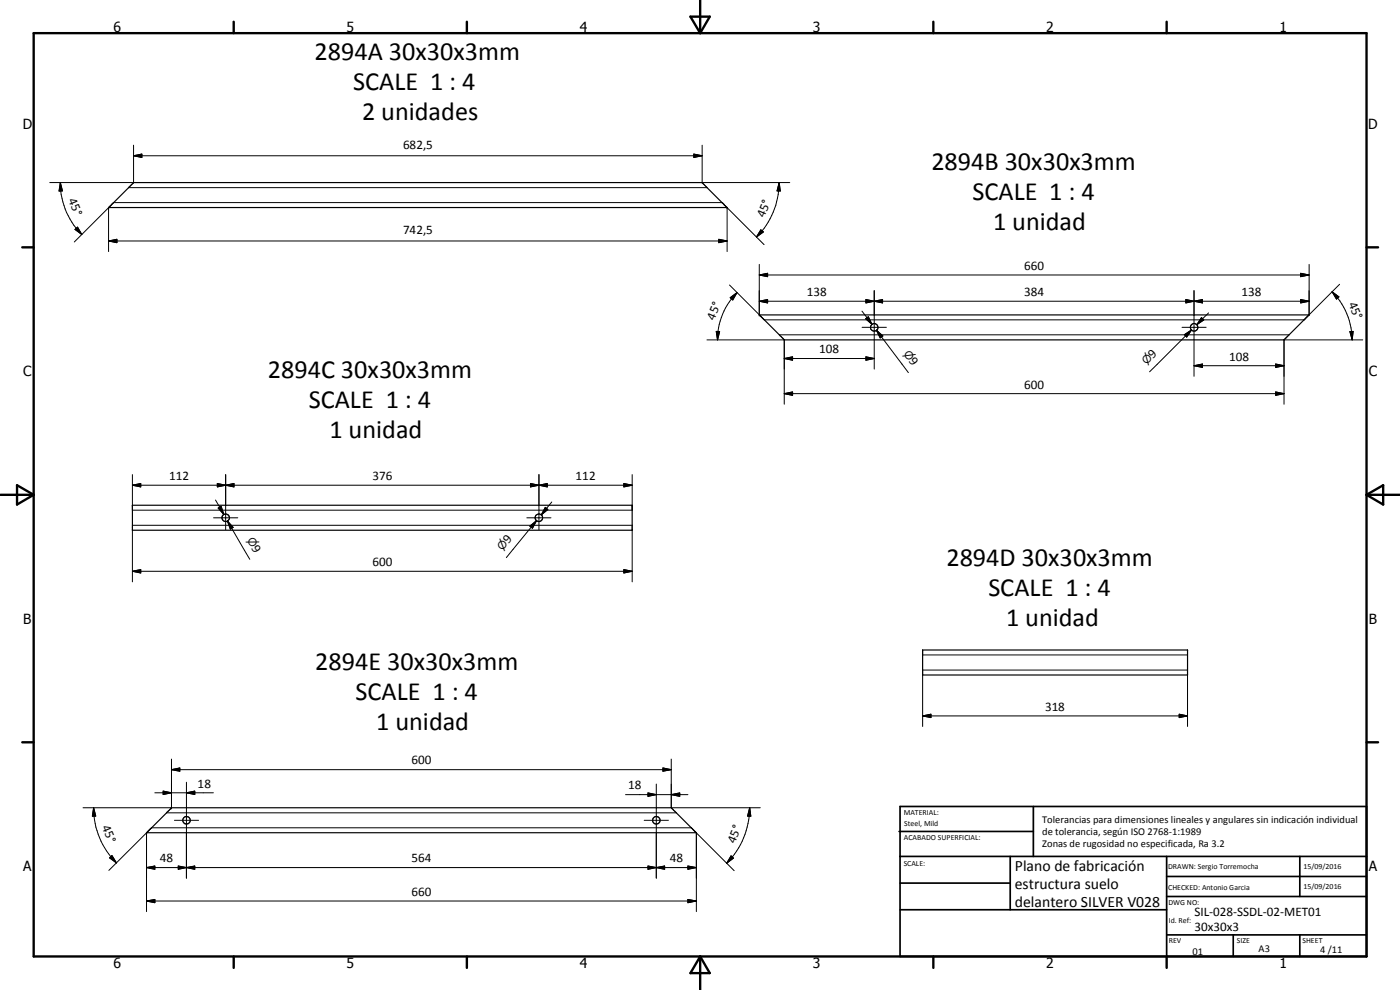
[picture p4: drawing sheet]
<svg xmlns="http://www.w3.org/2000/svg" width="420mm" height="297mm" viewBox="0 0 420 297" stroke-linecap="round" stroke-linejoin="round" font-family="sans-serif">
<g fill="none" stroke="#000" stroke-width=".35">
<path d="M40 54.9l-7.4 7.4h185.6l-7.4-7.4M40.1 54.8h170.6M40.1 54.8l-.1 .1M210.7 54.8l.1 .1M227.9 94.5h164.9l-7.5 7.5-149.9-.1zM235.4 101.9v.1M39.7 151.6h150v7.5h-150zM276.9 195h79.5v7.5h-79.5zM44 249.9l7.5-7.5h150l7.4 7.5z"/>
<circle cx="262.4" cy="98.2" r="1.11"/>
<circle cx="358.4" cy="98.2" r="1.13"/>
<circle cx="67.7" cy="155.4" r="1.14"/>
<circle cx="161.7" cy="155.4" r="1.14"/>
<circle cx="56" cy="246.1" r="1.12"/>
<circle cx="197" cy="246.1" r="1.14"/>
</g>
<g fill="#000">
<circle cx="32.6" cy="62.3" r=".18"/>
<circle cx="218.2" cy="62.3" r=".18"/>
<circle cx="227.9" cy="94.5" r=".18"/>
<circle cx="44" cy="249.9" r=".18"/>
<circle cx="51.5" cy="242.4" r=".18"/>
</g>
<g fill="none" stroke="#000" stroke-width=".3">
<path d="M18.1 54.8l.6 2.5h-1zM18.1 54.8a21.8 21.8 0 0 0 6.4 15.6M38.6 56.3h173.6M40.1 46.7l2.5-.5v1zM40.1 46.7h170.6M40.1 43.6v11.2h-25.2M208.2 46.2l2.5 .5-2.5 .5zM210.7 43.6v11.2h26.3M233.8 54.8l.4 2.5h-1zM233.8 54.8a23.1 23.1 0 0 1-6.8 16.3M22.3 72.6l11.8-11.8h182.6l12.6 12.6M22.5 68.8l.8-.6 1.2 2.2z"/>
<path d="M32.6 72.3l2.5-.5v1zM32.6 72.3h185.6M32.6 62.3v13.2M215.7 71.8l2.5 .5-2.5 .5zM218.2 62.3v13.2M227.9 79.3v15.2M228.3 69l.8 .6-2.1 1.5zM392.9 79.3v15.2M215 99.4l1 .1-.7 2.5zM219.1 89.3l2.1-1.5-1.3 2.2zM221.2 87.8a20 20 0 0 0-5.9 14.2M227.9 82.5l2.5-.5v1z"/>
<path d="M227.9 90.4l2.5-.5v1zM227.9 82.5h165M227.9 90.4h165M258.7 93.3l3 4M258.7 98.2h7.3M259.8 95.6l.8-.6 1.1 2.3zM259.9 89.9l2.5 .5-2.5 .5zM259.9 89.9l5 1v-1l-5 1zM262.4 90.4l2.5-.5v1zM262.4 87.2v23.5M263 99.1l2 1.7-.9 .6zM263 99.1l1.6 2"/>
<path d="M263 99.1l9.6 12.7M354.7 98.2h7.3M355.9 89.9l2.4 .5-2.4 .5zM357.6 99l-1.8 1.8M357.6 99l-12.6 12.5M358.3 90.4l2.6-.5v1zM358.3 87.2v25.7M360.6 95.3l.7 .7-2.1 1.4zM362.7 93.9l-3.5 3.5M390.3 82l2.6 .5-2.6 .5zM390.3 89.9l2.6 .5-2.6 .5zM399.8 87.5l2 1.6-.7 .6z"/>
<path d="M399.8 87.5a20.4 20.4 0 0 1 6 14.5M402 85.3l-10.6 10.7h-162l-10.5-10.5M405.1 99.5l1-.1-.3 2.6zM212.2 102h23.2v19.3M233.9 100.5h153M235.4 118.1l2.5-.5v1zM235.4 107.6l2.5-.5v1zM235.4 118.1h149.9M235.4 107.6h27M259.9 107.1l2.5 .5-2.5 .5zM355.5 100.4l2.1-1.4-1.5 2.1zM358.3 109.7l2.6-.5v1z"/>
<path d="M358.3 109.7h27M382.9 117.6l2.4 .5-2.4 .5zM382.9 109.2l2.4 .5-2.4 .5zM409 102h-23.7v19.3M39.7 145.6l2.5-.5v1zM39.7 142.4v10.7h150v-10.7M39.7 157.6h150M39.7 159.1v15.5M39.7 145.6h150M64.1 155.4h7.3M64.7 150l2.5 4.3M65.2 145.1l2.5 .5-2.5 .5z"/>
<path d="M65.2 145.1l5 1v-1l-5 1zM65.5 152.4l.9-.5 .8 2.4zM67.7 145.6l2.5-.5v1zM67.7 142.4v16.6M68.3 156.3l1.7 1.9-.9 .5zM68.3 156.3l1.2 2.2M68.3 156.3l6.7 11.5M158.1 155.4h7.2M159 157.9l2-1.7-1.2 2.3zM159.2 145.1l2.5 .5-2.5 .5zM161 156.2l-1.6 2M161 156.2l-9 11.1"/>
<path d="M161.7 145.6l2.5-.5v1zM161.7 142.4v16.6M163.6 152.2l.8 .7-1.9 1.6zM165.6 150.6l-3.1 3.9M187.2 145.1l2.5 .5-2.5 .5zM189.7 159.1v15.5M39.7 171.4l2.5-.5v1zM39.7 171.4h150M187.2 170.9l2.5 .5-2.5 .5zM276.9 196.5h79.5M276.9 214.8l2.5-.5v1zM276.9 201h79.5"/>
<path d="M276.9 214.8h79.5M276.9 202.5v15.5M353.9 214.3l2.5 .5-2.5 .5zM356.4 202.5v15.5M46.5 237.9h17.5M49 237.4l2.5 .5-2.5 .5zM51.5 230.9l2.5-.5v1zM51.5 230.9h150M51.5 227.8v14.6h-26.6M56 237.9l2.5-.5v1zM56 234.7v28.8M187.7 238.4h18.7"/>
<path d="M194.5 237.9l2.5 .5-2.5 .5zM197 235.2v28.3M199 230.4l2.5 .5-2.5 .5zM201.5 238.4l2.5-.5v1zM201.5 227.8v14.6h26.7M28.1 242.4l.6 2.5h-1zM28.1 242.4a23 23 0 0 0 6.9 16.5M32.9 257.4l.7-.7 1.4 2.2zM44 249.9v23.6M50 243.9h153M52.4 246.1h7.2M53.5 259.8l2.5 .5-2.5 .5z"/>
<path d="M193.3 246.1h7.3M194.5 259.8l2.5 .5-2.5 .5zM206.4 259.8l2.6 .5-2.6 .5zM209 249.9v23.6M219.4 256.8l.7 .7-2 1.5zM225 242.4l.3 2.5h-.9zM225 242.4a23.8 23.8 0 0 1-6.9 16.6M32.7 261.2l12.8-12.8h162l12.8 12.8M44 270.3l2.5-.4v.9zM44 260.3l2.5-.5v1zM44 270.3h165M44 260.3h165"/>
<path d="M56 260.3l2.5-.5v1zM197 260.3l2.5-.5v1zM206.4 269.9l2.6 .4-2.6 .5z"/>
</g>
<g fill="none" stroke="#000" stroke-width=".71">
<path d="M10.1 9.9h400v277.1h-400zM70.1 6.5v3.4M140.1 6.5v3.4M207.2 5h5.8l-2.9 4.9zM210.1 0v9.9M280.1 6.5v3.4M350.1 6.5v3.4M6.7 74.2h3.4M410.1 74.2h3.5M.1 148.5h10M5.1 145.6l5 2.9-5 2.9zM410.1 148.5h10"/>
<path d="M410.1 148.5l5-2.9v5.8zM6.7 222.7h3.4M410.1 222.7h3.5M70.1 287v3.4M140.1 287v3.4M210.1 287v10M210.1 287l2.9 5h-5.8zM280.1 287v3.4M350.1 287v3.4"/>
</g>
<g fill="none" stroke="#000" stroke-width=".51">
<path d="M269.8 249.5h40.3M270.1 242h140v45h-140zM270.1 257h140M303.2 257v16M310.1 242v15M350.1 257v30M390.1 257v12M270.1 265h33.1M270.1 273h80M350.1 269h60M350.1 263h60M350.1 280.5h60"/>
<path d="M370.1 280.5v6.5M390.1 280.5v6.5"/>
</g>
<g fill="#000">
<path d="M18.1 54.8l.6 2.5h-1zM40.1 46.7l2.5-.5v1zM208.2 46.2l2.5 .5-2.5 .5zM233.8 54.8l.4 2.5h-1zM22.5 68.8l.8-.6 1.2 2.2zM32.6 72.3l2.5-.5v1zM215.7 71.8l2.5 .5-2.5 .5zM228.3 69l.8 .6-2.1 1.5zM215 99.4l1 .1-.7 2.5zM219.1 89.3l2.1-1.5-1.3 2.2zM227.9 82.5l2.5-.5v1zM227.9 90.4l2.5-.5v1z"/>
<path d="M259.8 95.6l.8-.6 1.1 2.3zM259.9 89.9l2.5 .5-2.5 .5zM262.4 90.4l2.5-.5v1zM355.9 89.9l2.4 .5-2.4 .5zM360.6 95.3l.7 .7-2.1 1.4zM358.3 90.4l2.6-.5v1zM390.3 82l2.6 .5-2.6 .5zM390.3 89.9l2.6 .5-2.6 .5zM399.8 87.5l2 1.6-.7 .6zM405.1 99.5l1-.1-.3 2.6zM235.4 118.1l2.5-.5v1zM235.4 107.6l2.5-.5v1z"/>
<path d="M259.9 107.1l2.5 .5-2.5 .5zM263 99.1l2 1.7-.9 .6zM355.5 100.4l2.1-1.4-1.5 2.1zM358.3 109.7l2.6-.5v1zM382.9 117.6l2.4 .5-2.4 .5zM382.9 109.2l2.4 .5-2.4 .5zM39.7 145.6l2.5-.5v1zM65.2 145.1l2.5 .5-2.5 .5zM65.5 152.4l.9-.5 .8 2.4zM68.3 156.3l1.7 1.9-.9 .5zM67.7 145.6l2.5-.5v1zM159.2 145.1l2.5 .5-2.5 .5z"/>
<path d="M159 157.9l2-1.7-1.2 2.3zM163.6 152.2l.8 .7-1.9 1.6zM161.7 145.6l2.5-.5v1zM187.2 145.1l2.5 .5-2.5 .5zM39.7 171.4l2.5-.5v1zM187.2 170.9l2.5 .5-2.5 .5zM276.9 214.8l2.5-.5v1zM353.9 214.3l2.5 .5-2.5 .5zM49 237.4l2.5 .5-2.5 .5zM51.5 230.9l2.5-.5v1zM56 237.9l2.5-.5v1zM194.5 237.9l2.5 .5-2.5 .5z"/>
<path d="M199 230.4l2.5 .5-2.5 .5zM201.5 238.4l2.5-.5v1zM28.1 242.4l.6 2.5h-1zM32.9 257.4l.7-.7 1.4 2.2zM44 260.3l2.5-.5v1zM56 260.3l2.5-.5v1zM197 260.3l2.5-.5v1zM219.4 256.8l.7 .7-2 1.5zM225 242.4l.3 2.5h-.9zM44 270.3l2.5-.4v.9zM53.5 259.8l2.5 .5-2.5 .5zM194.5 259.8l2.5 .5-2.5 .5z"/>
<path d="M206.4 269.9l2.6 .4-2.6 .5zM206.4 259.8l2.6 .5-2.6 .5z"/>
</g>
<g font-size="7.9">
<text x="94.4" y="18">2894A 30x30x3mm</text>
<text x="106" y="27">SCALE 1 : 4</text>
<text x="108.7" y="36">2 unidades</text>
<text x="279.5" y="50.9">2894B 30x30x3mm</text>
<text x="291.8" y="59.9">SCALE 1 : 4</text>
<text x="298" y="68.9">1 unidad</text>
<text x="80.4" y="113.5">2894C 30x30x3mm</text>
<text x="92.7" y="122.5">SCALE 1 : 4</text>
<text x="98.9" y="131.4">1 unidad</text>
<text x="284" y="170">2894D 30x30x3mm</text>
<text x="296.6" y="178.9">SCALE 1 : 4</text>
<text x="302" y="188">1 unidad</text>
<text x="94.6" y="201.1">2894E 30x30x3mm</text>
<text x="106.7" y="210.1">SCALE 1 : 4</text>
<text x="112.9" y="219.1">1 unidad</text>
</g>
<g font-size="4.7">
<text x="304.6" y="261.2">Plano de fabricación</text>
<text x="304.6" y="266.6">estructura suelo</text>
<text x="304.6" y="272">delantero SILVER V028</text>
</g>
<g font-size="4.2">
<text x="34" y="9.6">6</text>
<text x="104" y="9.6">5</text>
<text x="174" y="9.6">4</text>
<text x="244" y="9.6">3</text>
<text x="314" y="9.6">2</text>
<text x="384" y="9.6">1</text>
<text x="6.8" y="38.7">D</text>
<text x="410.6" y="38.7">D</text>
<text x="7" y="112.9">C</text>
<text x="410.8" y="112.9">C</text>
<text x="7" y="187.1">B</text>
<text x="410.8" y="187.1">B</text>
<text x="7" y="261.4">A</text>
<text x="410.8" y="261.4">A</text>
<text x="34" y="290.4">6</text>
<text x="104" y="290.4">5</text>
<text x="174" y="290.4">4</text>
<text x="244" y="290.4">3</text>
<text x="314" y="290.4">2</text>
<text x="384" y="290.4">1</text>
</g>
<g font-size="3.9">
<text x="121" y="44.7">682,5</text>
<text x="20.5" y="60.1" transform="rotate(67 20.5 60.1)">45°</text>
<text x="229.4" y="65.4" transform="rotate(-68 229.4 65.4)">45°</text>
<text x="121" y="70.3">742,5</text>
<text x="307.4" y="81">660</text>
<text x="242.1" y="88.9">138</text>
<text x="307.4" y="88.9">384</text>
<text x="372.6" y="88.9">138</text>
<text x="404.7" y="91.1" transform="rotate(67 404.7 91.1)">45°</text>
<text x="214.4" y="96.2" transform="rotate(-67 214.4 96.2)">45°</text>
<text x="245.9" y="106">108</text>
<text x="346" y="107.6" transform="rotate(-45 346 107.6)">9</text>
<text x="272.7" y="108.4" transform="rotate(53 272.7 108.4)">9</text>
<text x="368.9" y="108.2">108</text>
<text x="307.4" y="116.6">600</text>
<text x="50.7" y="144.1">112</text>
<text x="111.7" y="144.1">376</text>
<text x="172.8" y="144.1">112</text>
<text x="75.4" y="164.4" transform="rotate(60 75.4 164.4)">9</text>
<text x="152.6" y="163.2" transform="rotate(-51 152.6 163.2)">9</text>
<text x="111.7" y="169.8">600</text>
<text x="313.6" y="213.2">318</text>
<text x="123.5" y="229.4">600</text>
<text x="59.3" y="236.3">18</text>
<text x="188.5" y="236.9">18</text>
<text x="30.6" y="248.2" transform="rotate(67 30.6 248.2)">45°</text>
<text x="220.5" y="253.2" transform="rotate(-67 220.5 253.2)">45°</text>
<text x="48" y="258.7">48</text>
<text x="123.5" y="258.7">564</text>
<text x="201" y="258.7">48</text>
<text x="123.5" y="268.8">660</text>
<text x="358.5" y="275">SIL-028-SSDL-02-MET01</text>
<text x="358.5" y="279.4">30x30x3</text>
</g>
<g font-size="3.3">
<text x="271" y="106.1" transform="rotate(53 271 106.1)">⌀</text>
<text x="344" y="109.6" transform="rotate(-45 344 109.6)">⌀</text>
<text x="74" y="162" transform="rotate(60 74 162)">⌀</text>
<text x="150.8" y="165.4" transform="rotate(-51 150.8 165.4)">⌀</text>
</g>
<g font-size="3.1">
<text x="312.7" y="246.8">Tolerancias para dimensiones lineales y angulares sin indicación individual</text>
<text x="312.7" y="250.4">de tolerancia, según ISO 2768-1:1989</text>
<text x="312.7" y="254">Zonas de rugosidad no especificada, Ra 3.2</text>
<text x="357.9" y="286.4">01</text>
<text x="377.7" y="285.6">A3</text>
<text x="396.2" y="285.9">4 /11</text>
</g>
<g font-size="2.4">
<text x="271.2" y="244.4">MATERIAL:</text>
<text x="271.3" y="252">ACABADO SUPERFICIAL:</text>
<text x="271.4" y="247.9">Steel, Mild</text>
<text x="271.2" y="259.7">SCALE:</text>
<text x="350.6" y="260.8">DRAWN: Sergio Torremocha</text>
<text x="391.2" y="260.6">15/09/2016</text>
<text x="350.6" y="267">CHECKED: Antonio Garcia</text>
<text x="391.2" y="266.7">15/09/2016</text>
<text x="350.6" y="271.4">DWG NO:</text>
<text x="350.8" y="276.9">Id. Ref:</text>
<text x="350.8" y="282.8">REV</text>
<text x="371.2" y="282.9">SIZE</text>
<text x="390.9" y="282.9">SHEET</text>
</g>
</svg>
